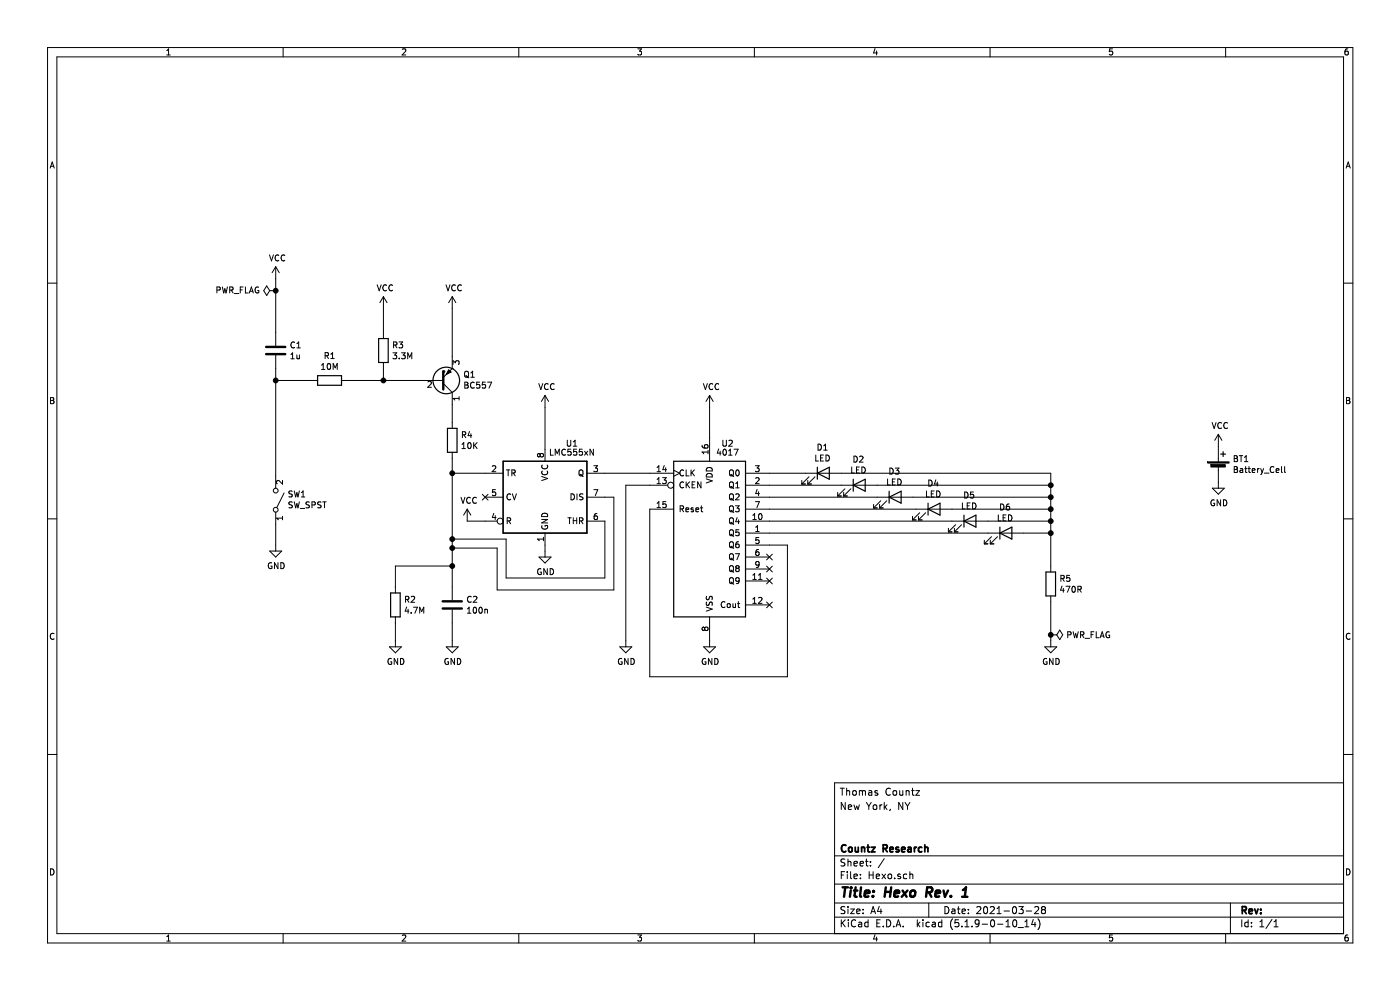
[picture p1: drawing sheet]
EESchema Schematic File Version 4
EELAYER 30 0
EELAYER END
$Descr A4 11693 8268
encoding utf-8
Sheet 1 1
Title "Hexo Rev. 1"
Date "2021-03-28"
Rev ""
Comp "Countz Research"
Comment1 ""
Comment2 ""
Comment3 "New York, NY"
Comment4 "Thomas Countz"
$EndDescr
$Comp
L Device:R R2
U 1 1
P 3300 5050
F 0 "R2" H 3370 5096 50  0000 L CNN
F 1 "4.7M" H 3370 5005 50  0000 L CNN
F 2 "" V 3230 5050 50  0001 C CNN
F 3 "~" H 3300 5050 50  0001 C CNN
	1    3300 5050
	1    0    0    -1  
$EndComp
$Comp
L Device:R R5
U 1 1
P 8775 4875
F 0 "R5" H 8845 4921 50  0000 L CNN
F 1 "470R" H 8845 4830 50  0000 L CNN
F 2 "" V 8705 4875 50  0001 C CNN
F 3 "~" H 8775 4875 50  0001 C CNN
	1    8775 4875
	1    0    0    -1  
$EndComp
$Comp
L Device:C C2
U 1 1
P 3775 5050
F 0 "C2" H 3890 5096 50  0000 L CNN
F 1 "100n" H 3890 5005 50  0000 L CNN
F 2 "" H 3813 4900 50  0001 C CNN
F 3 "~" H 3775 5050 50  0001 C CNN
	1    3775 5050
	1    0    0    -1  
$EndComp
$Comp
L Device:LED D1
U 1 1
P 6875 3950
F 0 "D1" H 6868 4167 50  0000 C CNN
F 1 "LED" H 6868 4076 50  0000 C CNN
F 2 "" H 6875 3950 50  0001 C CNN
F 3 "~" H 6875 3950 50  0001 C CNN
	1    6875 3950
	1    0    0    -1  
$EndComp
$Comp
L Device:LED D2
U 1 1
P 7175 4050
F 0 "D2" H 7168 4267 50  0000 C CNN
F 1 "LED" H 7168 4176 50  0000 C CNN
F 2 "" H 7175 4050 50  0001 C CNN
F 3 "~" H 7175 4050 50  0001 C CNN
	1    7175 4050
	1    0    0    -1  
$EndComp
$Comp
L Device:LED D3
U 1 1
P 7475 4150
F 0 "D3" H 7468 4367 50  0000 C CNN
F 1 "LED" H 7468 4276 50  0000 C CNN
F 2 "" H 7475 4150 50  0001 C CNN
F 3 "~" H 7475 4150 50  0001 C CNN
	1    7475 4150
	1    0    0    -1  
$EndComp
$Comp
L Device:LED D4
U 1 1
P 7800 4250
F 0 "D4" H 7793 4467 50  0000 C CNN
F 1 "LED" H 7793 4376 50  0000 C CNN
F 2 "" H 7800 4250 50  0001 C CNN
F 3 "~" H 7800 4250 50  0001 C CNN
	1    7800 4250
	1    0    0    -1  
$EndComp
$Comp
L Device:LED D6
U 1 1
P 8400 4450
F 0 "D6" H 8393 4667 50  0000 C CNN
F 1 "LED" H 8393 4576 50  0000 C CNN
F 2 "" H 8400 4450 50  0001 C CNN
F 3 "~" H 8400 4450 50  0001 C CNN
	1    8400 4450
	1    0    0    -1  
$EndComp
$Comp
L Device:LED D5
U 1 1
P 8100 4350
F 0 "D5" H 8093 4567 50  0000 C CNN
F 1 "LED" H 8093 4476 50  0000 C CNN
F 2 "" H 8100 4350 50  0001 C CNN
F 3 "~" H 8100 4350 50  0001 C CNN
	1    8100 4350
	1    0    0    -1  
$EndComp
Wire Wire Line
	8775 5025 8775 5300
Wire Wire Line
	6425 3950 6725 3950
Wire Wire Line
	7025 3950 8775 3950
Wire Wire Line
	8775 3950 8775 4050
Wire Wire Line
	6425 4050 7025 4050
Wire Wire Line
	7325 4050 8775 4050
Connection ~ 8775 4050
Wire Wire Line
	6425 4150 7325 4150
Wire Wire Line
	7625 4150 8775 4150
Connection ~ 8775 4150
Wire Wire Line
	8775 4150 8775 4250
Wire Wire Line
	6425 4250 7650 4250
Wire Wire Line
	7950 4250 8775 4250
Connection ~ 8775 4250
Wire Wire Line
	8775 4250 8775 4350
Wire Wire Line
	6425 4350 7950 4350
Wire Wire Line
	8250 4350 8775 4350
Connection ~ 8775 4350
Wire Wire Line
	8775 4350 8775 4450
Wire Wire Line
	6425 4450 8250 4450
Wire Wire Line
	8550 4450 8775 4450
Connection ~ 8775 4450
Wire Wire Line
	8775 4450 8775 4725
Wire Wire Line
	5050 3950 5425 3950
Wire Wire Line
	5425 4050 5225 4050
Wire Wire Line
	5225 4050 5225 5350
Wire Wire Line
	6575 5650 6575 4550
Wire Wire Line
	6575 4550 6425 4550
Wire Wire Line
	4050 3950 3775 3950
Wire Wire Line
	3775 5200 3775 5350
Wire Wire Line
	3775 4725 3300 4725
Wire Wire Line
	3300 4725 3300 4900
Connection ~ 3775 4725
Wire Wire Line
	3775 4725 3775 4900
Wire Wire Line
	3300 5200 3300 5350
Wire Wire Line
	8775 4050 8775 4150
$Comp
L Switch:SW_SPST SW1
U 1 1
P 2300 4175
F 0 "SW1" V 2346 4273 50  0000 L CNN
F 1 "SW_SPST" V 2255 4273 50  0000 L CNN
F 2 "" H 2300 4175 50  0001 C CNN
F 3 "~" H 2300 4175 50  0001 C CNN
	1    2300 4175
	0    1    -1   0   
$EndComp
Wire Wire Line
	2300 3175 2300 3075
Wire Wire Line
	2600 3175 2300 3175
Wire Wire Line
	2300 2775 2300 2425
$Comp
L Device:Battery_Cell BT1
U 1 1
P 10175 3925
F 0 "BT1" H 10293 4021 50  0000 L CNN
F 1 "Battery_Cell" H 10293 3930 50  0000 L CNN
F 2 "" V 10175 3985 50  0001 C CNN
F 3 "~" V 10175 3985 50  0001 C CNN
	1    10175 3925
	1    0    0    -1  
$EndComp
$Comp
L Device:R R3
U 1 1
P 3200 2925
F 0 "R3" H 3270 2971 50  0000 L CNN
F 1 "3.3M" H 3270 2880 50  0000 L CNN
F 2 "" V 3130 2925 50  0001 C CNN
F 3 "~" H 3200 2925 50  0001 C CNN
	1    3200 2925
	1    0    0    -1  
$EndComp
$Comp
L Device:C C1
U 1 1
P 2300 2925
F 0 "C1" H 2415 2971 50  0000 L CNN
F 1 "1u" H 2415 2880 50  0000 L CNN
F 2 "" H 2338 2775 50  0001 C CNN
F 3 "~" H 2300 2925 50  0001 C CNN
	1    2300 2925
	1    0    0    -1  
$EndComp
$Comp
L Transistor_BJT:BC557 Q1
U 1 1
P 3675 3175
F 0 "Q1" H 3866 3129 50  0000 L CNN
F 1 "BC557" H 3866 3220 50  0000 L CNN
F 2 "Package_TO_SOT_THT:TO-92_Inline" H 3875 3100 50  0001 L CIN
F 3 "https://www.onsemi.com/pub/Collateral/BC556BTA-D.pdf" H 3675 3175 50  0001 L CNN
	1    3675 3175
	1    0    0    1   
$EndComp
$Comp
L Device:R R4
U 1 1
P 3775 3675
F 0 "R4" H 3845 3721 50  0000 L CNN
F 1 "10K" H 3845 3630 50  0000 L CNN
F 2 "" V 3705 3675 50  0001 C CNN
F 3 "~" H 3775 3675 50  0001 C CNN
	1    3775 3675
	1    0    0    -1  
$EndComp
$Comp
L Device:R R1
U 1 1
P 2750 3175
F 0 "R1" V 2543 3175 50  0000 C CNN
F 1 "10M" V 2634 3175 50  0000 C CNN
F 2 "" V 2680 3175 50  0001 C CNN
F 3 "~" H 2750 3175 50  0001 C CNN
	1    2750 3175
	0    1    1    0   
$EndComp
Wire Wire Line
	3775 3375 3775 3525
Wire Wire Line
	3775 3825 3775 3950
Connection ~ 3775 3950
Wire Wire Line
	3775 2575 3775 2975
Wire Wire Line
	2300 3175 2300 3975
Connection ~ 2300 3175
Wire Wire Line
	3200 2575 3200 2775
Wire Wire Line
	3200 3075 3200 3175
Wire Wire Line
	2900 3175 3200 3175
Connection ~ 3200 3175
Wire Wire Line
	3200 3175 3475 3175
Wire Wire Line
	4550 4550 4550 4600
$Comp
L Timer:LMC555xN U1
U 1 1
P 4550 4150
F 0 "U1" H 4775 4600 50  0000 C CNN
F 1 "LMC555xN" H 4775 4525 50  0000 C CNN
F 2 "Package_DIP:DIP-8_W7.62mm" H 5200 3750 50  0001 C CNN
F 3 "http://www.ti.com/lit/ds/symlink/lmc555.pdf" H 5400 3750 50  0001 C CNN
	1    4550 4150
	1    0    0    -1  
$EndComp
NoConn ~ 4050 4150
Wire Wire Line
	5050 4150 5125 4150
Wire Wire Line
	5925 3650 5925 3400
Wire Wire Line
	5425 4250 5425 5650
$Comp
L 4xxx:4017 U2
U 1 1
P 5925 4450
F 0 "U2" H 6075 5200 50  0000 C CNN
F 1 "4017" H 6075 5125 50  0000 C CNN
F 2 "" H 5925 4450 50  0001 C CNN
F 3 "http://www.intersil.com/content/dam/Intersil/documents/cd40/cd4017bms-22bms.pdf" H 5925 4450 50  0001 C CNN
	1    5925 4450
	1    0    0    -1  
$EndComp
$Comp
L power:GND #PWR0102
U 1 1
P 10175 4025
F 0 "#PWR0102" H 10175 3775 50  0001 C CNN
F 1 "GND" H 10180 3852 50  0000 C CNN
F 2 "" H 10175 4025 50  0001 C CNN
F 3 "" H 10175 4025 50  0001 C CNN
	1    10175 4025
	1    0    0    -1  
$EndComp
Wire Wire Line
	2300 4375 2300 4550
$Comp
L power:VCC #PWR0103
U 1 1
P 2300 2325
F 0 "#PWR0103" H 2300 2175 50  0001 C CNN
F 1 "VCC" H 2315 2498 50  0000 C CNN
F 2 "" H 2300 2325 50  0001 C CNN
F 3 "" H 2300 2325 50  0001 C CNN
	1    2300 2325
	1    0    0    -1  
$EndComp
$Comp
L power:VCC #PWR0104
U 1 1
P 3200 2575
F 0 "#PWR0104" H 3200 2425 50  0001 C CNN
F 1 "VCC" H 3215 2748 50  0000 C CNN
F 2 "" H 3200 2575 50  0001 C CNN
F 3 "" H 3200 2575 50  0001 C CNN
	1    3200 2575
	1    0    0    -1  
$EndComp
$Comp
L power:VCC #PWR0105
U 1 1
P 3775 2575
F 0 "#PWR0105" H 3775 2425 50  0001 C CNN
F 1 "VCC" H 3790 2748 50  0000 C CNN
F 2 "" H 3775 2575 50  0001 C CNN
F 3 "" H 3775 2575 50  0001 C CNN
	1    3775 2575
	1    0    0    -1  
$EndComp
$Comp
L power:VCC #PWR0106
U 1 1
P 4550 3400
F 0 "#PWR0106" H 4550 3250 50  0001 C CNN
F 1 "VCC" H 4565 3573 50  0000 C CNN
F 2 "" H 4550 3400 50  0001 C CNN
F 3 "" H 4550 3400 50  0001 C CNN
	1    4550 3400
	1    0    0    -1  
$EndComp
$Comp
L power:VCC #PWR0107
U 1 1
P 5925 3400
F 0 "#PWR0107" H 5925 3250 50  0001 C CNN
F 1 "VCC" H 5940 3573 50  0000 C CNN
F 2 "" H 5925 3400 50  0001 C CNN
F 3 "" H 5925 3400 50  0001 C CNN
	1    5925 3400
	1    0    0    -1  
$EndComp
$Comp
L power:GND #PWR0108
U 1 1
P 8775 5350
F 0 "#PWR0108" H 8775 5100 50  0001 C CNN
F 1 "GND" H 8780 5177 50  0000 C CNN
F 2 "" H 8775 5350 50  0001 C CNN
F 3 "" H 8775 5350 50  0001 C CNN
	1    8775 5350
	1    0    0    -1  
$EndComp
$Comp
L power:GND #PWR0110
U 1 1
P 5225 5350
F 0 "#PWR0110" H 5225 5100 50  0001 C CNN
F 1 "GND" H 5230 5177 50  0000 C CNN
F 2 "" H 5225 5350 50  0001 C CNN
F 3 "" H 5225 5350 50  0001 C CNN
	1    5225 5350
	1    0    0    -1  
$EndComp
$Comp
L power:GND #PWR0111
U 1 1
P 4550 4600
F 0 "#PWR0111" H 4550 4350 50  0001 C CNN
F 1 "GND" H 4555 4427 50  0000 C CNN
F 2 "" H 4550 4600 50  0001 C CNN
F 3 "" H 4550 4600 50  0001 C CNN
	1    4550 4600
	1    0    0    -1  
$EndComp
$Comp
L power:GND #PWR0112
U 1 1
P 3775 5350
F 0 "#PWR0112" H 3775 5100 50  0001 C CNN
F 1 "GND" H 3780 5177 50  0000 C CNN
F 2 "" H 3775 5350 50  0001 C CNN
F 3 "" H 3775 5350 50  0001 C CNN
	1    3775 5350
	1    0    0    -1  
$EndComp
$Comp
L power:GND #PWR0113
U 1 1
P 3300 5350
F 0 "#PWR0113" H 3300 5100 50  0001 C CNN
F 1 "GND" H 3305 5177 50  0000 C CNN
F 2 "" H 3300 5350 50  0001 C CNN
F 3 "" H 3300 5350 50  0001 C CNN
	1    3300 5350
	1    0    0    -1  
$EndComp
$Comp
L power:GND #PWR0114
U 1 1
P 2300 4550
F 0 "#PWR0114" H 2300 4300 50  0001 C CNN
F 1 "GND" H 2305 4377 50  0000 C CNN
F 2 "" H 2300 4550 50  0001 C CNN
F 3 "" H 2300 4550 50  0001 C CNN
	1    2300 4550
	1    0    0    -1  
$EndComp
Wire Wire Line
	5425 5650 6575 5650
NoConn ~ 6425 5050
NoConn ~ 6425 4650
NoConn ~ 6425 4750
NoConn ~ 6425 4850
Wire Wire Line
	3775 3950 3775 4500
Wire Wire Line
	5050 4825 4225 4825
Wire Wire Line
	4225 4825 4225 4500
Wire Wire Line
	4225 4500 3775 4500
Wire Wire Line
	5050 4350 5050 4825
Connection ~ 3775 4500
Wire Wire Line
	3775 4500 3775 4575
Wire Wire Line
	5125 4925 4150 4925
Wire Wire Line
	4150 4925 4150 4575
Wire Wire Line
	4150 4575 3775 4575
Wire Wire Line
	5125 4150 5125 4925
Connection ~ 3775 4575
Wire Wire Line
	3775 4575 3775 4725
$Comp
L power:GND #PWR0109
U 1 1
P 5925 5350
F 0 "#PWR0109" H 5925 5100 50  0001 C CNN
F 1 "GND" H 5930 5177 50  0000 C CNN
F 2 "" H 5925 5350 50  0001 C CNN
F 3 "" H 5925 5350 50  0001 C CNN
	1    5925 5350
	1    0    0    -1  
$EndComp
$Comp
L power:PWR_FLAG #FLG0101
U 1 1
P 2300 2425
F 0 "#FLG0101" H 2300 2500 50  0001 C CNN
F 1 "PWR_FLAG" V 2300 2553 50  0000 L CNN
F 2 "" H 2300 2425 50  0001 C CNN
F 3 "~" H 2300 2425 50  0001 C CNN
	1    2300 2425
	0    -1   -1   0   
$EndComp
Connection ~ 2300 2425
Wire Wire Line
	2300 2425 2300 2325
$Comp
L power:PWR_FLAG #FLG0102
U 1 1
P 8775 5300
F 0 "#FLG0102" H 8775 5375 50  0001 C CNN
F 1 "PWR_FLAG" V 8775 5428 50  0000 L CNN
F 2 "" H 8775 5300 50  0001 C CNN
F 3 "~" H 8775 5300 50  0001 C CNN
	1    8775 5300
	0    1    1    0   
$EndComp
Connection ~ 8775 5300
Wire Wire Line
	8775 5300 8775 5350
Wire Wire Line
	4550 3400 4550 3750
$Comp
L power:VCC #PWR?
U 1 1
P 3900 4350
F 0 "#PWR?" H 3900 4200 50  0001 C CNN
F 1 "VCC" H 3915 4523 50  0000 C CNN
F 2 "" H 3900 4350 50  0001 C CNN
F 3 "" H 3900 4350 50  0001 C CNN
	1    3900 4350
	1    0    0    -1  
$EndComp
Wire Wire Line
	3900 4350 4050 4350
$Comp
L power:VCC #PWR0101
U 1 1
P 10175 3725
F 0 "#PWR0101" H 10175 3575 50  0001 C CNN
F 1 "VCC" H 10190 3898 50  0000 C CNN
F 2 "" H 10175 3725 50  0001 C CNN
F 3 "" H 10175 3725 50  0001 C CNN
	1    10175 3725
	1    0    0    -1  
$EndComp
$EndSCHEMATC
